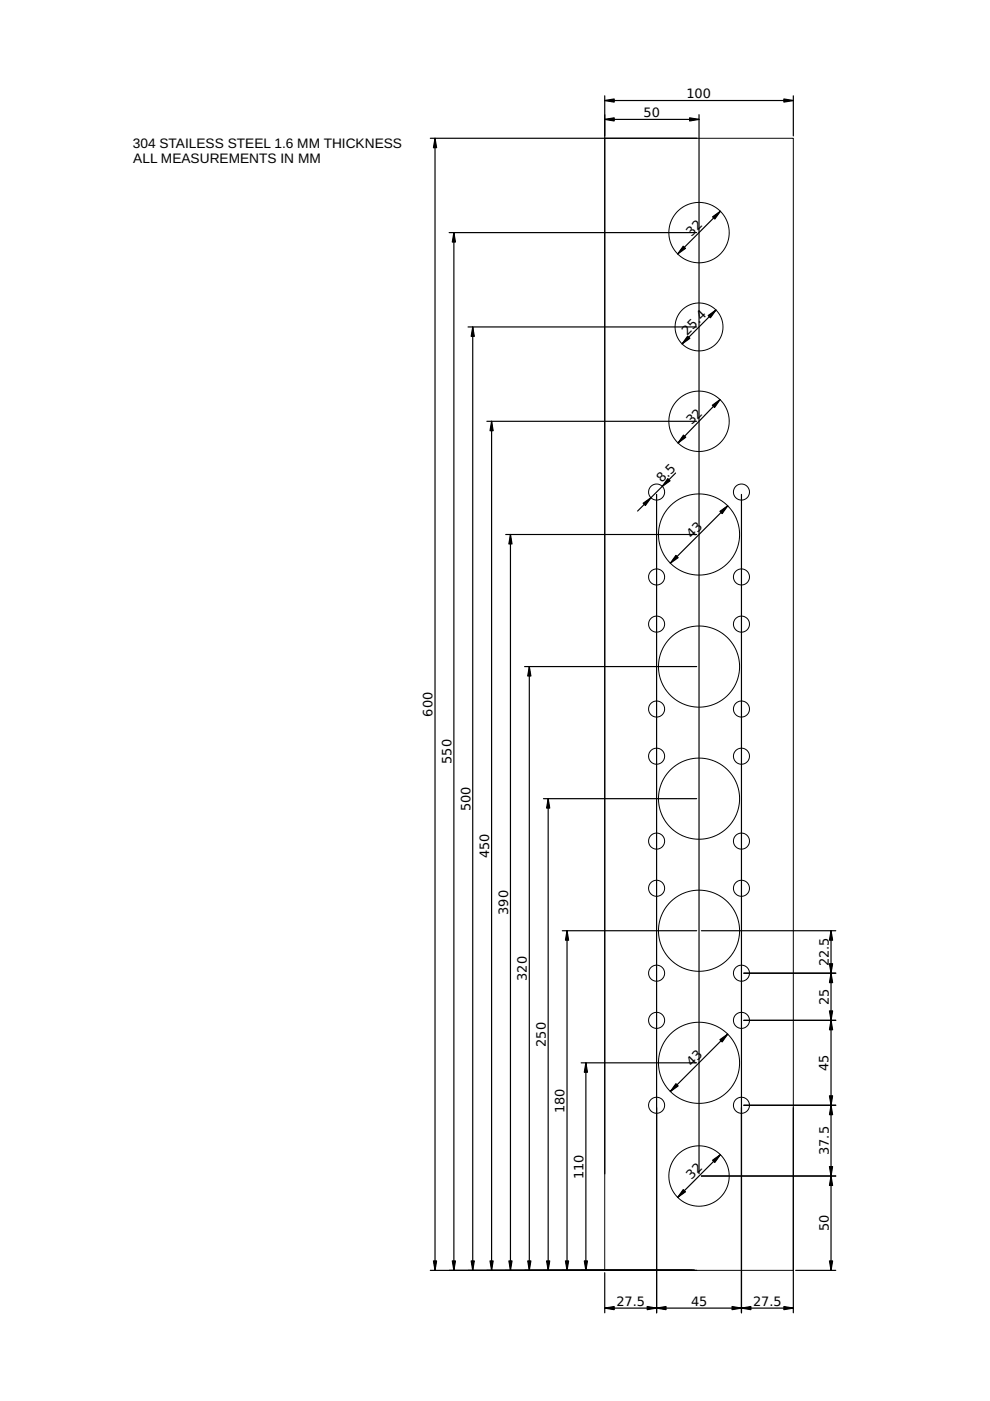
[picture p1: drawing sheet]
<svg xmlns="http://www.w3.org/2000/svg" width="210mm" height="297mm" viewBox="0 0 210 297" stroke-linecap="round" stroke-linejoin="round" font-family="sans-serif">
<g fill="none" stroke="#000" stroke-width=".21">
<path d="M128.2 29.3h40v240h-40z"/>
<circle cx="148.2" cy="49.3" r="6.4"/>
<circle cx="148.2" cy="69.3" r="5.1"/>
<circle cx="148.2" cy="89.3" r="6.4"/>
<circle cx="139.2" cy="104.3" r="1.7"/>
<circle cx="148.2" cy="113.3" r="8.6"/>
<circle cx="157.2" cy="104.3" r="1.7"/>
<circle cx="139.2" cy="122.3" r="1.7"/>
<circle cx="139.2" cy="132.3" r="1.7"/>
<circle cx="157.2" cy="122.3" r="1.7"/>
<circle cx="157.2" cy="132.3" r="1.7"/>
<circle cx="139.2" cy="150.3" r="1.7"/>
<circle cx="148.2" cy="141.3" r="8.6"/>
<circle cx="157.2" cy="150.3" r="1.7"/>
<circle cx="139.2" cy="178.3" r="1.7"/>
<circle cx="139.2" cy="160.3" r="1.7"/>
<circle cx="148.2" cy="169.3" r="8.6"/>
<circle cx="157.2" cy="178.3" r="1.7"/>
<circle cx="157.2" cy="160.3" r="1.7"/>
<circle cx="139.2" cy="188.3" r="1.7"/>
<circle cx="148.2" cy="197.3" r="8.6"/>
<circle cx="157.2" cy="188.3" r="1.7"/>
<circle cx="139.2" cy="206.3" r="1.7"/>
<circle cx="139.2" cy="216.3" r="1.7"/>
<circle cx="157.2" cy="206.3" r="1.7"/>
<circle cx="157.2" cy="216.3" r="1.7"/>
<circle cx="139.2" cy="234.3" r="1.7"/>
<circle cx="148.2" cy="225.3" r="8.6"/>
<circle cx="157.2" cy="234.3" r="1.7"/>
<circle cx="148.2" cy="249.3" r="6.4"/>
</g>
<g fill="none" stroke="#000" stroke-width=".25">
<path d="M91.2 29.3h56.5M92.2 29.3v240M128.2 20.3v228.5M128.2 21.3h40M128.2 25.3h20M148.2 24.3v224.5M168.2 20.3v8.5M95.2 49.3h52.5M96.2 49.3v220M152.7 44.8l-9 9M99.2 69.3h48.5M100.2 69.3v200"/>
<path d="M151.8 65.7l-7.2 7.2M103.2 89.3h44.5M104.2 89.3v180M152.7 84.7l-8.9 9.2M107.2 113.3h40.5M108.2 113.3v156M139.2 104.8v173.5M143.2 100.3l-8 8.1M154.3 107.2l-12.2 12.2M157.2 104.8v173.5M111.2 141.3h36.5M112.2 141.3v128"/>
<path d="M115.2 169.3h32.5M116.2 169.3v100M119.2 197.3h28.5M120.2 197.3v72M148.7 197.3h28.5M176.2 197.3v72M154.3 219.3l-12.2 12.1M157.7 216.3h19.5M157.7 206.3h19.5M123.2 225.3h24.5M124.2 225.3v44M157.7 234.3h19.5"/>
<path d="M168.2 234.8v43.5M148.7 249.3h28.5M152.7 244.8l-9 9.1M91.2 269.3h56.5M128.2 277.3h40M128.2 269.8v8.5M168.7 269.3h8.5"/>
</g>
<g fill="#000">
<path d="M92.2 29.3l.4 2h-.7zM128.2 21.3l2-.3v.6zM128.2 25.3l2-.3v.6zM146.2 25l2 .3-2 .3zM166.2 21l2 .3-2 .3zM96.2 49.3l.4 2h-.7zM144.9 52.2l.4 .5-1.6 1.1zM151.1 46l1.6-1.2-1.1 1.6zM100.2 69.3l.4 2h-.7zM145.8 71.3l.5 .4-1.7 1.2zM150.2 66.9l1.6-1.2-1.2 1.7zM104.2 89.3l.4 2h-.7z"/>
<path d="M144.9 92.3l.5 .4-1.6 1.2zM151 85.9l1.7-1.2-1.2 1.7zM108.2 113.3l.4 2h-.7zM136.4 106.7l1.6-1.2-1.2 1.7zM141.6 101.5l.5 .4-1.7 1.2zM143.3 117.8l.5 .4-1.7 1.2zM152.6 108.4l1.7-1.2-1.2 1.7zM112.2 141.3l.4 2h-.7zM116.2 169.3l.4 2h-.7zM120.2 197.3l.4 2h-.7zM176.2 197.3l.3 2h-.6zM152.6 220.4l1.7-1.1-1.2 1.6z"/>
<path d="M176.2 216.3l.3 2h-.6zM176.2 206.3l.3 2h-.6zM175.9 214.3h.6l-.3 2zM175.9 204.3h.6l-.3 2zM124.2 225.3l.4 2h-.7zM143.3 229.8l.5 .4-1.7 1.2zM175.9 232.3h.6l-.3 2zM176.2 234.3l.3 2h-.6zM144.9 252.2l.4 .5-1.6 1.2zM151.1 246l1.6-1.2-1.1 1.7zM176.2 249.3l.3 2h-.6zM175.9 247.3h.6l-.3 2z"/>
<path d="M91.9 267.3h.7l-.4 2zM95.9 267.3h.7l-.4 2zM99.9 267.3h.7l-.4 2zM103.9 267.3h.7l-.4 2zM107.9 267.3h.7l-.4 2zM111.9 267.3h.7l-.4 2zM115.9 267.3h.7l-.4 2zM119.9 267.3h.7l-.4 2zM123.9 267.3h.7l-.4 2zM128.2 277.3l2-.3v.7zM137.2 277l2 .3-2 .4zM139.2 277.3l2-.3v.7z"/>
<path d="M157.2 277.3l2-.3v.7zM155.2 277l2 .3-2 .4zM166.2 277l2 .3-2 .4zM175.9 267.3h.6l-.3 2z"/>
</g>
<g fill="#000" stroke="#000" stroke-width=".25">
<path d="M92.2 29.3l.4 2h-.7zM128.2 21.3l2-.3v.6zM128.2 25.3l2-.3v.6zM146.2 25l2 .3-2 .3zM166.2 21l2 .3-2 .3zM96.2 49.3l.4 2h-.7zM144.9 52.2l.4 .5-1.6 1.1zM151.1 46l1.6-1.2-1.1 1.6zM100.2 69.3l.4 2h-.7zM145.8 71.3l.5 .4-1.7 1.2zM150.2 66.9l1.6-1.2-1.2 1.7zM104.2 89.3l.4 2h-.7z"/>
<path d="M144.9 92.3l.5 .4-1.6 1.2zM151 85.9l1.7-1.2-1.2 1.7zM108.2 113.3l.4 2h-.7zM136.4 106.7l1.6-1.2-1.2 1.7zM141.6 101.5l.5 .4-1.7 1.2zM143.3 117.8l.5 .4-1.7 1.2zM152.6 108.4l1.7-1.2-1.2 1.7zM112.2 141.3l.4 2h-.7zM116.2 169.3l.4 2h-.7zM120.2 197.3l.4 2h-.7zM176.2 197.3l.3 2h-.6zM152.6 220.4l1.7-1.1-1.2 1.6z"/>
<path d="M176.2 216.3l.3 2h-.6zM176.2 206.3l.3 2h-.6zM175.9 214.3h.6l-.3 2zM175.9 204.3h.6l-.3 2zM124.2 225.3l.4 2h-.7zM143.3 229.8l.5 .4-1.7 1.2zM175.9 232.3h.6l-.3 2zM176.2 234.3l.3 2h-.6zM144.9 252.2l.4 .5-1.6 1.2zM151.1 246l1.6-1.2-1.1 1.7zM176.2 249.3l.3 2h-.6zM175.9 247.3h.6l-.3 2z"/>
<path d="M91.9 267.3h.7l-.4 2zM95.9 267.3h.7l-.4 2zM99.9 267.3h.7l-.4 2zM103.9 267.3h.7l-.4 2zM107.9 267.3h.7l-.4 2zM111.9 267.3h.7l-.4 2zM115.9 267.3h.7l-.4 2zM119.9 267.3h.7l-.4 2zM123.9 267.3h.7l-.4 2zM128.2 277.3l2-.3v.7zM137.2 277l2 .3-2 .4zM139.2 277.3l2-.3v.7z"/>
<path d="M157.2 277.3l2-.3v.7zM155.2 277l2 .3-2 .4zM166.2 277l2 .3-2 .4zM175.9 267.3h.6l-.3 2z"/>
</g>
<g font-size="2.9">
<text x="28.2" y="31.3">304 STAILESS STEEL 1.6 MM THICKNESS</text>
<text x="28.3" y="34.6">ALL MEASUREMENTS IN MM</text>
</g>
<g font-size="2.7">
<text x="145.5" y="20.8">100</text>
<text x="136.5" y="24.8">50</text>
<text x="146.6" y="50.2" transform="rotate(-45 146.6 50.2)">32</text>
<text x="145.7" y="71.1" transform="rotate(-45 145.7 71.1)">25.4</text>
<text x="146.7" y="90.2" transform="rotate(-46 146.7 90.2)">32</text>
<text x="140.3" y="102.5" transform="rotate(-45 140.3 102.5)">8.5</text>
<text x="146.7" y="114.2" transform="rotate(-45 146.7 114.2)">43</text>
<text x="91.7" y="152" transform="rotate(-90 91.7 152)">600</text>
<text x="95.7" y="162" transform="rotate(-90 95.7 162)">550</text>
<text x="99.7" y="172" transform="rotate(-90 99.7 172)">500</text>
<text x="103.7" y="181.9" transform="rotate(-90 103.7 181.9)">450</text>
<text x="107.7" y="194" transform="rotate(-90 107.7 194)">390</text>
<text x="111.7" y="208" transform="rotate(-90 111.7 208)">320</text>
<text x="175.7" y="204.9" transform="rotate(-90 175.7 204.9)">22.5</text>
<text x="175.7" y="213.1" transform="rotate(-90 175.7 213.1)">25</text>
<text x="115.7" y="222" transform="rotate(-90 115.7 222)">250</text>
<text x="146.7" y="226.2" transform="rotate(-45 146.7 226.2)">43</text>
<text x="175.7" y="227" transform="rotate(-90 175.7 227)">45</text>
<text x="119.7" y="236" transform="rotate(-90 119.7 236)">180</text>
<text x="175.7" y="244.9" transform="rotate(-90 175.7 244.9)">37.5</text>
<text x="123.7" y="250" transform="rotate(-90 123.7 250)">110</text>
<text x="146.6" y="250.2" transform="rotate(-45 146.6 250.2)">32</text>
<text x="175.7" y="261.1" transform="rotate(-90 175.7 261.1)">50</text>
<text x="130.7" y="276.8">27.5</text>
<text x="146.5" y="276.8">45</text>
<text x="159.7" y="276.8">27.5</text>
</g>
</svg>
